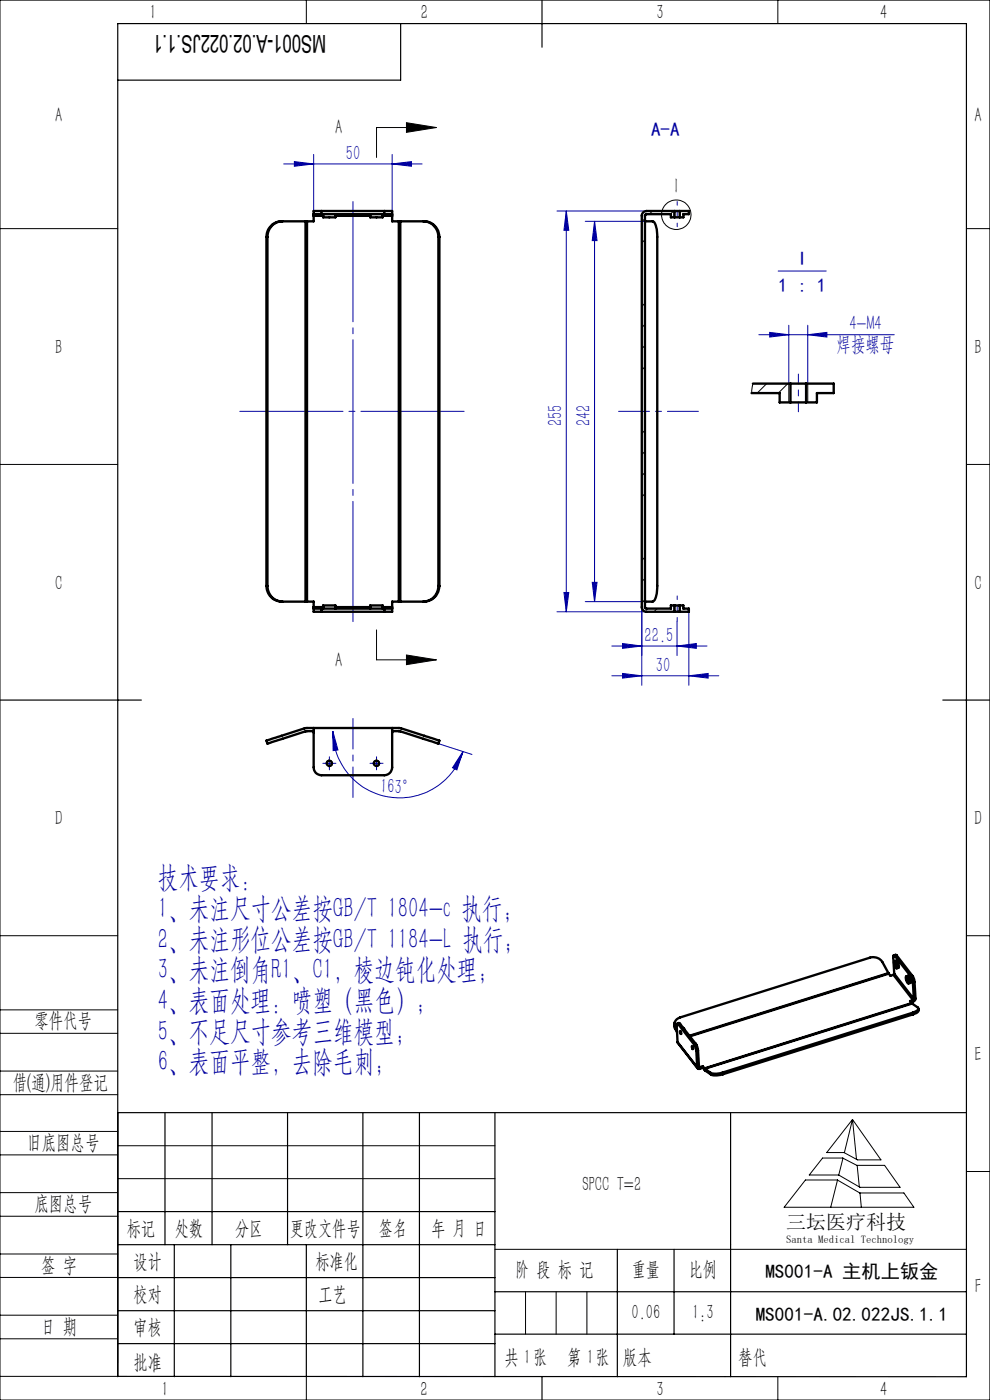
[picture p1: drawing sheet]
<svg xmlns="http://www.w3.org/2000/svg" width="210mm" height="297mm" viewBox="0 0 210 297" stroke-linecap="round" stroke-linejoin="round" font-family="sans-serif">
<g fill="none" stroke="#000" stroke-width=".21">
<path d="M0 0h210v297h-210zM65 0v5M165 0v5M86.2 26l6.4 1.1-6.4 1zM92.6 27.1h-12.7v6.3M0 48.5h25M142.9 44.8v1.3M144.3 44.8v1.3M205 48.5h5M0 98.5h25M167.3 81.4v4M171.3 81.4v4"/>
<path d="M205 98.5h5M79.9 133.6v6.4h12.7M86.2 139l6.4 1-6.4 1zM142.9 128.4v1.4M144.3 128.4v1.4M69.2 162.1a.67 .67 0 0 1 .6-.8 .67 .67 0 0 1 .7 .7 .67 .67 0 0 1-.8 .6M79.2 162.1a.68 .68 0 0 1 .6-.8 .68 .68 0 0 1 .7 .7 .68 .68 0 0 1-.8 .6M0 198.5h25M205 198.5h5M0 214.2h25M0 219.2h25M144.3 218.6l.2 .8-.2-.3z"/>
<path d="M0 232.2h25M0 227.2h25M25 236v56h-25M146.8 221.9l.2 .3v.4l-.2-.2zM180.8 237.5l6.1 8.6h-5l-2.9-1.6h-3.6zM180.8 237.5l-1.7 7M180.8 237.5l.9 8.5M0 245h25M0 240h25M0 258h25M0 253h25M25 243.1h80"/>
<path d="M25 250h80M170.9 250.3h6.7l4.8 2.8h9.3l2.2 3h-27.6zM174.5 245.7h4.3l3 1.5h5.8l3.3 4.7h-8.5l-4.5-2.6h-6.2zM177.7 250.3l-1.5 5.8M178.8 245.7l-.9 3.6M181.8 247.2l.5 4.6M182.4 253.1l.3 3M205 248.5h5M0 271h25M0 266h25M0 279h25M105 265h100"/>
<path d="M111.5 274v9M118 274v9M124.5 274v9M0 284h25M65 292.1v4.9M153.7 292h.1M165 292v5"/>
<circle cx="143.5" cy="45.6" r="3.1"/>
</g>
<g fill="none" stroke="#0000a0" stroke-width=".21">
<path d="M60.2 34.8h29.3M62.4 34.3l4.1 .5-4.1 .5zM66.5 32.8v12M83.2 34.8l4.1-.5v1zM83.2 32.8v12M118.1 44.8h19M120.1 44.8l.5 4.1h-1zM120.1 44.8v85M124.1 47h12.7M126.1 47v80.6M126.1 47l.5 4h-1zM165.1 57.5h10.2"/>
<path d="M161 71h28.7M163.3 70.5l4 .5-4 .5zM167.3 69v12.4M171.3 71l4.1-.5v1zM171.3 69v12.4M118.1 129.8h19M119.6 125.7h1l-.5 4.1zM124.1 127.6h12.7M125.6 123.5h1l-.5 4.1zM129.8 137.1h20.2M132 136.5l4.1 .6-4.1 .4zM136.1 128.8v16.6"/>
<path d="M143.6 137.1l4.1-.6v1zM143.6 131.8v7.3M146.1 129.8v15.6M70.6 155.1l1.1 4-1 .1zM70.6 155.1a14.1 14.1 0 0 0 12 14 14.1 14.1 0 0 0 15.6-9.7M93 157.8l7.1 2.3M98.2 159.4l-1.3 3.9-.9-.4zM129.8 143.4h22.7M132 142.9l4.1 .5-4.1 .5zM146.1 143.4l4.1-.5v1zM69 162h1.7M69.8 161.1v1.7"/>
<path d="M79 162h1.7M79.9 161.1v1.7"/>
</g>
<path d="M74.9 131.9v-89.1" fill="none" stroke="#0000a0" stroke-width=".21" stroke-dasharray="30.5 1.3 1.3 1.3" stroke-dashoffset="5"/>
<path d="M98.4 87.3h-47.5" fill="none" stroke="#0000a0" stroke-width=".21" stroke-dasharray="30.5 1.3 1.3 1.3" stroke-dashoffset="8.6"/>
<path d="M143.6 48.1v-5.3M143.6 131.8v-5.4" fill="none" stroke="#0000a0" stroke-width=".21" stroke-dasharray="30.5 1.3 1.3 1.3" stroke-dashoffset="29.7"/>
<path d="M148.1 87.3h-16.9" fill="none" stroke="#0000a0" stroke-width=".21" stroke-dasharray="30.5 1.3 1.3 1.3" stroke-dashoffset="23.9"/>
<path d="M74.9 169.2v-16.8" fill="none" stroke="#0000a0" stroke-width=".21" stroke-dasharray="30.5 1.3 1.3 1.3" stroke-dashoffset="24"/>
<g fill="none" stroke="#000" stroke-width=".25">
<path d="M85 5v12h-60M115 0v10M0 148.5h30M200 148.5h10M25 236h180M35 236v28.1M45 236v28.1M61 236v28.1M77 236v56.1M89 236v56.1M105 236v56.1M155 236v56.1"/>
<path d="M25 257h80M25 264.1h80M25 271h80M25 278.1h80M37 264.1v28M49 264.1v28M65 264.1v28M105 274h100M131 265v27.1M143 265v18M25 292l180 .1v-287.1h-180v287.1M25 285h80"/>
<path d="M105 283h100M115 292v5"/>
</g>
<path d="M69 161.9h-.5M69.9 161.1v-.6M69.9 162.8v.5M70.7 161.9h.6M79 161.9h-.5M79.9 161.1v-.6M79.9 162.8v.5M80.7 161.9h.6" fill="none" stroke="#0000a0" stroke-width=".21" stroke-dasharray="30.5 1.3 1.3 1.3"/>
<path d="M169.4 87.4v-8" fill="none" stroke="#0000a0" stroke-width=".21" stroke-dasharray="30.5 1.3 1.3 1.3" stroke-dashoffset="28.4"/>
<path d="M86.2 26l6.4 1.1-6.4 1zM86.2 139l6.4 1-6.4 1z" fill="#000"/>
<g fill="#0000a0">
<path d="M171.3 71l4.1-.5v1zM163.3 70.5l4 .5-4 .5z"/>
<path d="M132 142.9l4.1 .5-4.1 .5zM146.1 143.4l4.1-.5v1z"/>
<path d="M143.6 137.1l4.1-.6v1zM132 136.5l4.1 .6-4.1 .4z"/>
<path d="M62.4 34.3l4.1 .5-4.1 .5zM83.2 34.8l4.1-.5v1z"/>
<path d="M120.1 44.8l.5 4.1h-1zM119.6 125.7h1l-.5 4.1z"/>
<path d="M126.1 47l.5 4h-1zM125.6 123.5h1l-.5 4.1z"/>
<path d="M70.6 155.1l1.1 4-1 .1zM98.2 159.4l-1.3 3.9-.9-.4z"/>
</g>
<g fill="none" stroke="#000" stroke-width=".5">
<path d="M56.5 50.3h.2M56.5 50.3v74M56.7 50.3v74M59.9 47a3.3 3.3 0 0 0-3.2 3.3M64.8 47h-5.1a3.3 3.3 0 0 0-3.2 3.3M64.8 47h.3M64.8 47v80.6M65.1 47v80.6M66.5 45.4h1.7M66.5 45.4v.4M66.5 45.8v1.2h-1.4M66.5 45.8h2"/>
<path d="M68.2 44.8h-1.7v.6M68.2 44.8v.6M68.2 45.4h13.3M68.2 44.8h13.3M68.5 45.4v.7h2.7v-.7M71.2 45.8h7.3M78.5 45.4v.7h2.7v-.7M81.2 45.8h2M81.5 45.4h1.7M81.5 44.8h1.7v.6M81.5 44.8v.6M83.2 45.4v.4"/>
<path d="M83.2 45.8v1.2h1.4M84.6 47h.3M84.6 47v80.6M84.9 47h5.1a3.3 3.3 0 0 1 3.2 3.3M84.9 47v80.6M89.8 47a3.3 3.3 0 0 1 3.2 3.3M93 50.3v74M93 50.3h.2M93.2 50.3v74M136.8 47h.1M136.8 47h1.6a2.59 2.59 0 0 1 1 2.4v74.9a4.6 4.6 0 0 1-.9 3.3h-1.7M143.1 46.1h-.8v-.7h-5.2l-.3 .2v83.3l.3 .2h5.2v-.7h.8"/>
<path d="M143.1 44.8h-6a1.02 1.02 0 0 0-1 1v83a.96 .96 0 0 0 1 1h6M143.1 46.1h1.1M143.1 44.8h1.1M143.1 44.8v1.3M144.2 44.8h1.9v.6h-1.1v.7h-.8M144.2 44.8v1.3M159.4 83.4h6v2h2.3M159.7 81.4h8M167.7 85.4h3.3M167.7 81.4h3.3M167.7 81.4v4M171 81.4h5.8v2h-3.5v2h-2.3"/>
<path d="M171 81.4v4M56.5 124.3a3.3 3.3 0 0 0 3.2 3.3h5.1M56.5 124.3h.2M56.7 124.3a3.3 3.3 0 0 0 3.2 3.3M64.8 127.6h.3M65.1 127.6h1.4v1.2M66.5 129.1v.7h1.7M66.5 129.1h1.7M66.5 128.8v.3M66.5 128.8h2M68.2 129.1v.7M68.2 129.8h13.3"/>
<path d="M68.2 129.1h13.3M68.5 129.1v-.7h2.7v.7M71.2 128.8h7.3M78.5 129.1v-.7h2.7v.7M81.2 128.8h2M81.5 129.1h1.7M81.5 129.1v.7M83.2 129.1v.7h-1.7M83.2 128.8v.3M84.6 127.6h.3M84.6 127.6h-1.4v1.2M93 124.3a3.3 3.3 0 0 1-3.2 3.3"/>
<path d="M93 124.3h.2M93.2 124.3a3.3 3.3 0 0 1-3.2 3.3h-5.1M136.8 127.6h.1M143.1 128.4h1.1M143.1 129.8h1.1M143.1 128.4v1.4M144.2 128.4h.8v.7h1.1v.7h-1.9M144.2 128.4v1.4M66.5 154.4v8.4a1.63 1.63 0 0 0 1.7 1.7h13.3a1.69 1.69 0 0 0 1.7-1.7v-8.4M66.5 155.1h-1.7l-8.1 2.7-.2-.7 8.4-2.7h19.9l8.4 2.7-.2 .7-8.1-2.7h-1.7M143.1 217.1l.1 1.1M143.2 218.2l.4 .8"/>
<path d="M143.2 217.9v.3M143.2 217.9l.4 .7M143.7 217.2l.3-.2 .3 .2M143.9 217.3l-.1-.1-.3 .1 .2 3.8M143.9 217.3l3.3 4.3M144.3 217.2l-.4 .1M144.3 217.2l3.3 4.3M144.3 218.7l.2 .7zM144.9 218l.3 .4M188.5 206.4l-1.3-2.3a2.3 2.3 0 0 0-2.7-.9l-40.3 12.7a1.46 1.46 0 0 0-1 2M188.5 206.4v.1M188.5 206.4l-42.3 13.3"/>
<path d="M188.5 206.5l-42.2 13.3M188.5 206.5l.4 .5 .6-.2M189.5 206.8l4.2 5.4M189.6 202.7l.4-.1 .2 .1M189.7 206.6l-.2 .2M189.7 203.9a1.27 1.27 0 0 1 .5 1.5l-.4-.5zM189.7 206.6l4.2 5.3M189.7 203.9l.5-.1 .4 .7v.7l-.4 .2M189.9 202.8l-.3-.1-.1 .1 .2 3.8M189.9 204.4l.2 .6-.2-.3zM189.9 202.8l3.3 4.3M190.2 202.7l-.3 .1"/>
<path d="M190.2 202.7l3.3 4.3M192.2 207.1a1.2 1.2 0 0 1 .5 1.5l-.5-.8zM192.2 207.1l.4-.1a1.51 1.51 0 0 1 .5 1.5l-.4 .1M192.4 207.6l.2 .6-.2-.3zM193.2 207.1l.3 .6 .1 .8M193.4 212.8l.1 .1M193.4 212.8l-44 13.9M193.5 212.9l1.2 .8a.5 .5 0 0 1 .1 .6 .5 .5 0 0 1-.6 .3l-.6 .2M193.5 212.9l-44 13.8M193.5 207l.4 .8 .1 .5M193.5 207l-.3 .1M193.6 214.8l-40.3 12.7"/>
<path d="M193.6 214.8l.1 .4M193.6 208.5l.3 3.4M193.7 215.2l-40.3 12.7M193.7 212.2l-.7 .2 .4 .4M193.9 211.9l-.2 .3M194 208.3l.2 3.6-.4 .5-.5 .2M194 208.3l-.4 .2M194.8 213.9a.93 .93 0 0 1-.9 1.2l-.2 .1M143.7 221.1l4.3 5.5M143.7 221.1l4.2 5.3M146.8 221.9l.2 .7zM147.2 221.6l.5 1.3"/>
<path d="M147.4 221.3l.4 .6M147.6 221.5l.5 1.3M147.6 221.5l-.4 .1M147.7 222.9l.2 3.5M147.9 226.4a.41 .41 0 0 0 .6 .3l.6-.2M148.1 222.8l.2 3.6h.1M148.1 222.8l-.4 .1M148.2 226.2l.2 .2M149.1 226.2v.3M149.1 226.2l.3 .5M149.1 226.2l-.7 .2M149.1 226.5l.5 .6 1.2 .8"/>
<path d="M149.4 226.7h.1M149.5 226.7l1.2 .9M150.7 227.6l.1 .3M153.3 227.5l-1.3 .3-.9-.1-.4-.1M153.3 227.5l.1 .4M153.4 227.9l-1.3 .2h-.7l-.6-.2"/>
<circle cx="69.9" cy="161.9" r=".54"/>
<circle cx="79.9" cy="161.9" r=".55"/>
</g>
<g fill="none" stroke="#000" stroke-width=".21">
<path d="M136.8 46.4l-.7 .7M136.8 50.9l-.7 .6M138.4 44.8l-.7 .6M142.9 44.8l-.7 .6M136.8 64.3l-.7 .7M136.8 68.8l-.7 .7M136.8 73.3l-.7 .7M136.8 77.8l-.7 .7M136.8 91.3l-.7 .7M136.8 95.8l-.7 .6M159.7 81.4l-.3 2M162.6 81.4l-2 2"/>
<path d="M167.1 81.4l-2 2M136.8 118.2l-.7 .7M136.8 100.3l-.7 .6M136.8 104.7l-.7 .7M136.8 122.7l-.7 .7M136.8 127.2l-.7 .7M139.4 129.1l-.7 .7"/>
</g>
<g font-size="6.3" fill="#0000a0">
<text x="33.5" y="188.3">技术要求：</text>
<text x="33.5" y="194.8">1、未注尺寸公差按GB/T 1804-c 执行；</text>
<text x="33.5" y="201.3">2、未注形位公差按GB/T 1184-L 执行；</text>
<text x="33.5" y="207.8">3、未注倒角R1、C1，棱边钝化处理；</text>
<text x="33.5" y="214.3">4、表面处理：喷塑（黑色）；</text>
<text x="33.5" y="220.8">5、不足尺寸参考三维模型；</text>
<text x="33.5" y="227.3">6、表面平整，去除毛刺;</text>
</g>
<text font-size="5.2" x="69.2" y="7.3" transform="rotate(-180 69.2 7.3)">MS001-A.02.022JS.1.1</text>
<g font-size="4.4" fill="#010000">
<text x="31.7" y="4.1">1</text>
<text x="89.2" y="4.1">2</text>
<text x="139.2" y="4.1">3</text>
<text x="186.7" y="4.1">4</text>
<text x="156.6" y="289.5">替代</text>
</g>
<g font-size="4.4">
<text x="11.7" y="25.9">A</text>
<text x="71.1" y="28.5">A</text>
<text x="206.7" y="25.9">A</text>
<text x="143.2" y="40.9">I</text>
<text x="11.7" y="75.1">B</text>
<text x="206.7" y="75.1">B</text>
<text x="11.7" y="125.1">C</text>
<text x="206.7" y="125.1">C</text>
<text x="71.1" y="141.4">A</text>
<text x="11.7" y="175.1">D</text>
<text x="206.7" y="175.1">D</text>
<text x="7.3" y="217.9">零件代号</text>
<text x="206.7" y="225.1">E</text>
<text x="2.7" y="231">借(通)用件登记</text>
<text x="5.8" y="243.7">旧底图总号</text>
<text x="7.3" y="256.8">底图总号</text>
<text x="123.6" y="252.6">SPCC T=2</text>
<text x="26.9" y="261.9">标记</text>
<text x="37.1" y="261.9">处数</text>
<text x="49.9" y="261.9">分区</text>
<text x="61.5" y="261.9">更改文件号</text>
<text x="80.4" y="261.9">签名</text>
<text x="91.5" y="261.9">年 月 日</text>
<text x="8.7" y="269.8">签 字</text>
<text x="28.3" y="268.9">设计</text>
<text x="66.9" y="268.9">标准化</text>
<text x="109.3" y="270.8">阶 段 标 记</text>
<text x="134" y="270.8">重量</text>
<text x="146.1" y="270.8">比例</text>
<text x="206.8" y="274.4">F</text>
<text x="28.3" y="276">校对</text>
<text x="67.6" y="276">工艺</text>
<text x="134" y="279.8">0.06</text>
<text x="146.8" y="279.8">1:3</text>
<text x="8.7" y="282.9">日 期</text>
<text x="28.3" y="283">审核</text>
<text x="28.3" y="290.4">批准</text>
<text x="107" y="289.5">共 张</text>
<text x="111.1" y="289.5">1</text>
<text x="120.3" y="289.5">第 张</text>
<text x="124.5" y="289.5">1</text>
<text x="132.1" y="289.5">版本</text>
<text x="34.2" y="296.1">1</text>
<text x="89.2" y="296.2">2</text>
<text x="139.2" y="296.2">3</text>
<text x="186.7" y="296.2">4</text>
</g>
<g font-size="4.4" fill="#0000a0">
<text x="73.4" y="33.9">50</text>
<text x="180.2" y="70.1">4-M4</text>
<text x="177.5" y="74.4">焊接螺母</text>
<text x="119.3" y="90.4" transform="rotate(-90 119.3 90.4)">255</text>
<text x="125.3" y="90.4" transform="rotate(-90 125.3 90.4)">242</text>
<text x="136.7" y="136.2">22.5</text>
<text x="139.1" y="142.5">30</text>
<text x="80.6" y="168.3" transform="rotate(1 80.6 168.3)">163°</text>
</g>
<text font-size="4.2" x="166.8" y="260.7">三坛医疗科技</text>
<g font-size="4.1" fill="#0000a0">
<text x="138.1" y="28.8">A-A</text>
<text x="169.2" y="56.3">I</text>
<text x="165.1" y="62">1 : 1</text>
</g>
<g font-size="4.1">
<text x="162.4" y="271.1">MS001-A 主机上钣金</text>
<text x="160.3" y="280.2">MS001-A.02.022JS.1.1</text>
</g>
<text font-size="2.3" x="166.8" y="263.6">Santa Medical Technology</text>
</svg>
